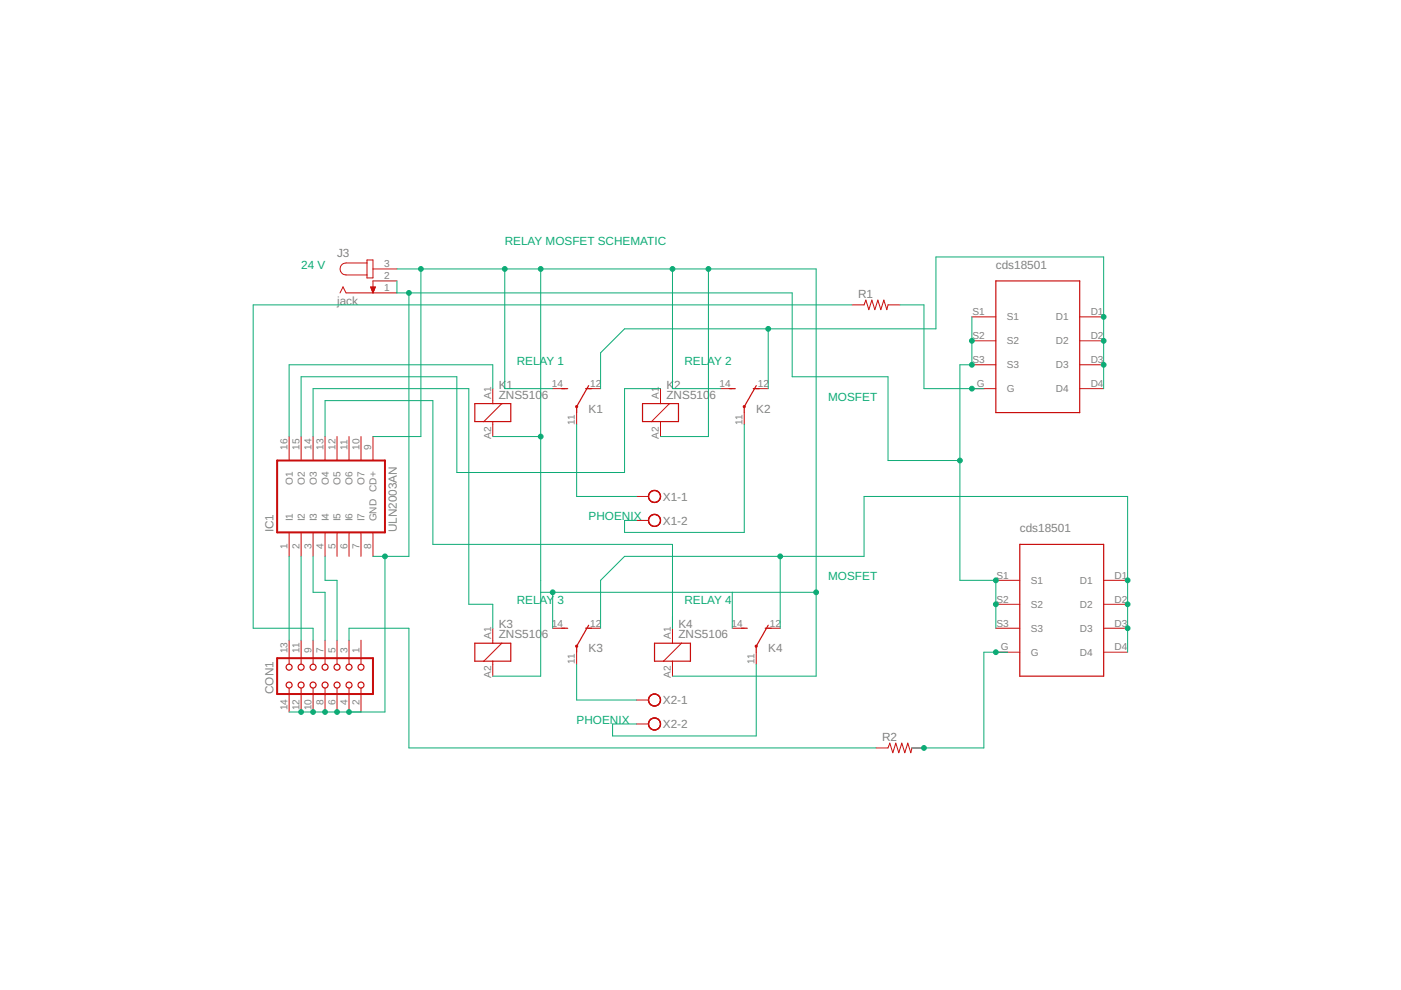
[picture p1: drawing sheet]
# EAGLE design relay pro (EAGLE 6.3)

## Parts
CON1  CON14  [CON14]
IC1  ULN2003AN  [DIL16]
J3  jack  JACK-PLUG0  [SPC4077]
K1  ZNS5106  [ZN5]
K2  ZNS5106  [ZN5]
K3  ZNS5106  [ZN5]
K4  ZNS5106  [ZN5]
R1  R-US_R0603  [R0603]
R2  R-US_R0603  [R0603]
U$1  CSD18503GDS-NEW  [CDS]
U$2  CSD18503GDS-NEW  [CDS]
X1  MKDSN1,5/2-5,08  [MKDSN1,5/2-5,08]
X2  MKDSN1,5/2-5,08  [MKDSN1,5/2-5,08]

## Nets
N$1: K1.11(2:P) X1.1
N$2: IC1.16(O1) K1.A1
N$3: K2.11(2:P) X1.2
N$4: IC1.15(O2) K2.A1
N$5: K3.11(2:P) X2.1
N$6: IC1.9(CD+) J3.3 K1.14(2:S) K1.A2 K2.14(2:S) K2.A2 K3.14(2:S) K3.A2 K4.14(2:S) K4.A2
N$7: CON1.13 IC1.1(I1)
N$8: K4.11(2:P) X2.2
N$9: CON1.11 IC1.2(I2)
N$10: CON1.7 IC1.3(I3)
N$11: IC1.14(O3) K3.A1
N$12: IC1.13(O4) K4.A1
N$13: CON1.9 R1.1
N$15: K3.12(2:O) K4.12(2:O) U$2.D1 U$2.D2 U$2.D3 U$2.D4
N$16: CON1.3 R2.1
N$17: R2.2 U$2.G
N$18: CON1.5 IC1.4(I4)
N$19: K1.12(2:O) K2.12(2:O) U$1.D1 U$1.D2 U$1.D3 U$1.D4
N$21: R1.2 U$1.G
N$23: CON1.2 CON1.4 CON1.6 CON1.8 CON1.10 CON1.12 CON1.14 IC1.8(GND) J3.1 J3.2 U$1.S1 U$1.S2 U$1.S3 U$2.S1 U$2.S2 U$2.S3
Unconnected: CON1.1 IC1.5(I5) IC1.6(I6) IC1.7(I7) IC1.10(O7) IC1.11(O6) IC1.12(O5)

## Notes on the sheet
- RELAY MOSFET SCHEMATIC
- 24 V
- RELAY 1 | RELAY 2
- MOSFET
- PHOENIX
- MOSFET
- RELAY 3 | RELAY 4
- PHOENIX
